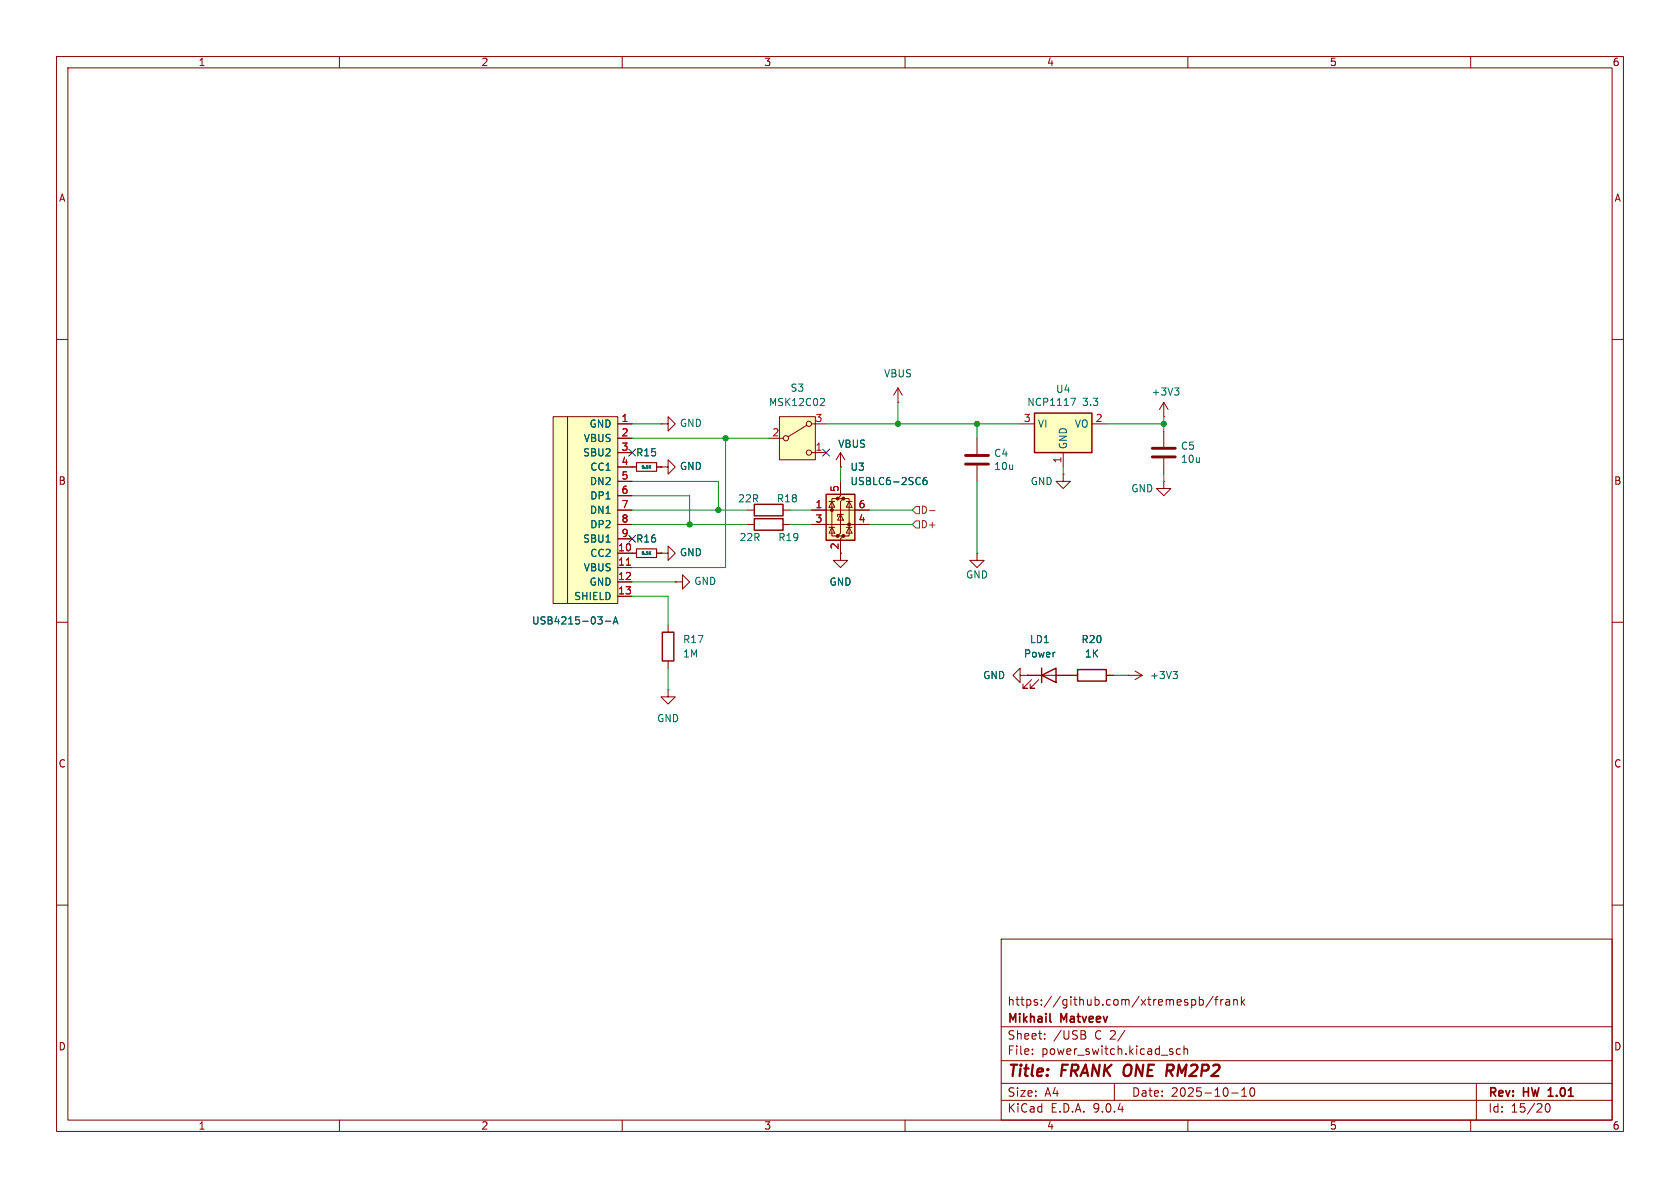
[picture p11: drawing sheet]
<svg xmlns="http://www.w3.org/2000/svg" width="297mm" height="210mm" viewBox="0 0 297 210" stroke-linecap="round" stroke-linejoin="round" font-family="sans-serif">
<g fill="none" stroke="#840000" stroke-width=".18">
<path d="M10 10h277v190h-277zM12 12h273v186h-273zM60 10v2M110 10v2M160 10v2M210 10v2M260 10v2M10 60h2M285 60h2M10 110h2M285 110h2M10 160h2"/>
<path d="M177 166h108v32h-108zM210.7 176.8l.4-.1 .3 .3v.4l-.2 .2h-.5M212 176.8l.5-.1 .2 .3v.4l-.1 .2h-.6M212 176.2v1.5M214.5 176.1l-1.3 2M214.7 176.7h.6M215.3 176.2l-.3 .2v1.3M215.8 176.7v1M216.2 176.7l-.2 .1-.2 .2M216.7 176.8h.6l.1 .9M217.4 177.1h-.5a.29 .29 0 0 0-.2 .3 .29 .29 0 0 0 .2 .3l.5-.1M218.1 176.8l.2-.1 .4 .1v.9"/>
<path d="M218.1 176.7v1M219.5 176.2v1.5M219.6 177.1l.4 .6M220 176.7l-.5 .6M285 160h2M60 198v2M110 198v2M160 198v2M177 194.5h108M177 191.5h108M177 187.5h108M177 181.5h108"/>
<path d="M182.5 186.3v.1M182.5 185.5v.1M184.7 183.6v.1M184.7 182.8v.1M191.6 182.9a.4 .4 0 0 1 .4 .4 .4 .4 0 0 1-.3 .4M191.7 182.3l.2 .2-.2 .3M197 191.5v3M207.2 185.9l.2 .2-.2 .3M207.2 185.4l.1 .1M208.7 185.5l-.5-.1-.2 .3v.4l.1 .2h.6M209.3 185.5l.2-.1 .4 .1 .1 .9M209.3 184.9v1.5"/>
<path d="M210 198v2M217.7 193.2h1.2M219.5 193.8h.9M219.5 192.7l.5-.4v1.5M221.1 192.4l.2-.1a.81 .81 0 0 1 .6 .6 .81 .81 0 0 1-.3 .8l-.1 .1a.81 .81 0 0 1-.4-1.4zM260 198v2M261 191.5v6.5M273.3 195.2l.2-.1a.81 .81 0 0 1 .6 .6 .81 .81 0 0 1-.3 .8l-.1 .1a.81 .81 0 0 1-.4-1.4z"/>
</g>
<path d="M185.6 180.5l.2 .2M273.7 193.8h.9M273.8 192.6l-.1 .1" fill="none" stroke="#840000" stroke-width=".3"/>
<path d="M206.4 188.2h.8M206.8 189.3l.5 .9M207.2 189.2l-.9 .1" fill="none" stroke="#840000" stroke-width=".4"/>
<path d="M182.9 73h10.1v7h-10.1z" fill="#ffffc2"/>
<path d="M182.9 73h10.1v7h-10.1zM184.1 119.4l2.6-1.3v2.6zM184.1 118.1v2.6M190.5 118.4h5.1v2h-5.1z" fill="none" stroke="#840000" stroke-width=".25"/>
<g fill="none" stroke="#840000" stroke-width=".18">
<path d="M180.3 74.9h2.6M193 74.9h2.6M116.8 97.8h1.3v-1.3l1.3 1.3-1.3 1.3v-1.3M116.8 97.8h.1M188 80v2.6M119.4 102.9h1.2v-1.3l1.3 1.3-1.3 1.2v-1.2M119.4 102.9h.1M180.3 119.4v-1.3l-1.2 1.3 1.2 1.3v-1.3h1.3M181.6 119.4h.1M181.6 119.4h8.9M195.6 119.4h1.2M199.4 119.4h.1"/>
<path d="M199.4 119.4h2.5M200.7 118.6l1.2 .8M201.9 119.4l-1.2 .7M182.4 120.1l-1.6 1.6h.8h-.8v-.8M183.6 120.1l-1.5 1.6h.8h-.8v-.8"/>
</g>
<path d="M189.3 70.4h.8l-.5 1.3M207.4 118.7h.7l-.4 .5M207.9 119.2l.2 .2v.3l-.2 .3" fill="none" stroke="#006464" stroke-width=".18"/>
<g fill="#ffffc2">
<path d="M97.8 73.7h2.5v33h-2.5z"/>
<path d="M100.3 73.7h8.9v33h-8.9z"/>
</g>
<g fill="none" stroke="#840000" stroke-width=".18">
<path d="M97.8 73.7h2.5v33h-2.5zM100.3 73.7h8.9v33h-8.9zM109.2 74.9h2.6M109.2 77.5h2.6M109.2 80h2.6M109.2 82.6h2.6M109.2 85.1h2.6M109.2 87.6h2.6M109.2 90.2h2.6M109.2 92.7h2.6M109.2 95.3h2.6M109.2 97.8h2.6"/>
<path d="M109.2 100.3h2.6M109.2 102.9h2.6M109.2 105.4h2.6"/>
</g>
<path d="M110.7 99.9h.8" fill="none" stroke="#a90000" stroke-width=".18"/>
<path d="M105.7 109h.8l-.5 .5M106.4 109.6v.6M107 109.8h1M108.4 110.3l.4-1.3 .4 1.3M108.5 109.9h.6" fill="none" stroke="#006464" stroke-width=".18"/>
<path d="M146 87.4h5.1v8.1h-5.1z" fill="#ffffc2"/>
<g fill="#840000" stroke="#840000" stroke-width=".18">
<circle cx="147.1" cy="90.2" r=".25"/>
<circle cx="148.1" cy="88.1" r=".25"/>
<circle cx="148.1" cy="94.7" r=".25"/>
<circle cx="149.1" cy="88.1" r=".25"/>
<circle cx="149.1" cy="94.7" r=".25"/>
<circle cx="150.1" cy="92.7" r=".25"/>
</g>
<g fill="none" stroke="#840000" stroke-width=".18">
<path d="M111.8 97.8h.7M116.1 97.8h.7M143.5 90.2h10.2M143.5 92.7h10.2M146.6 93.2h1M146.6 88.6h1M147.1 88.6l.5 1.1h-1zM147.1 93.2l.5 1h-1zM148.1 88.1h-1v6.6h1M148.6 85.1v2.5l-.5 .5h1l-.5 .5v5.6l-.5 .5h1l-.5 .6v3.8h1.3l-1.3 1.2-1.3-1.2h1.3M148.6 90.9l.5 1h-1zM148.6 82.6h.1"/>
<path d="M148.6 80v2.6M148.6 80l-.8 1.3M148.6 80l.8 1.3M149.1 90.9h-1v.4M149.1 88.1h1v6.6h-1M149.6 93.2h1M149.6 88.6h1M150.1 88.6l.5 1.1h-1zM150.1 93.2l.5 1h-1z"/>
</g>
<path d="M146 87.4h5.1v8.1h-5.1z" fill="none" stroke="#840000" stroke-width=".25"/>
<path d="M114.8 97.7l.3 .3M115.1 97.5l-.3 .3M163.8 84.4l-.4 .1a.86 .86 0 0 0 0 1.2l.4-.2 .1-.4-.2-.2h-.3l-.2 .2" fill="none" stroke="#006464" stroke-width=".18"/>
<path d="M112.5 97h3.6v1.6h-3.6z" fill="none" stroke="#840000" stroke-width=".2"/>
<path d="M137.8 73.7h6.3v7.6h-6.3z" fill="#ffffc2"/>
<g fill="none" stroke="#840000" stroke-width=".18">
<path d="M109.2 77.5h2.6M109.2 74.9h2.6M116.8 74.9h1.3v-1.2l1.3 1.2-1.3 1.3v-1.3M116.8 74.9h.1M135.9 77.5h2.5M137.8 73.7h6.3v7.6h-6.3zM142.6 75.2l-3.3 2M143.5 74.9h2.5M158.7 71.1h.1M158.7 68.6l-.7 1.3M158.7 68.6l.8 1.3M158.7 68.6v2.5"/>
<path d="M172.7 77.5v2.8M205.7 73.7h.1M205.7 71.1v2.6M205.7 76.2v2.8M205.7 71.1l-.7 1.3M205.7 71.1l.8 1.3M109.2 80h2.6M109.2 90.2h2.6M109.2 92.7h2.6M109.2 82.6h3.3M109.2 97.8h3.3M109.2 85.1h2.6"/>
<path d="M109.2 87.6h2.6M109.2 95.3h2.6M116.1 82.6h.7M116.1 97.8h.7M116.8 82.6h1.3v-1.3l1.3 1.3-1.3 1.2v-1.2M116.8 82.6h.1M116.8 97.8h.1M132.1 90.2h1.2M132.1 92.7h1.2M138.4 90.2h1.3M138.4 92.7h1.3M143.5 80h2.5"/>
<path d="M143.5 90.2h2.5M143.5 92.7h2.5M148.6 82.6h.1M148.6 85.1v2.5M148.6 95.3v2.5M151.1 90.2h2.6M151.1 92.7h2.6M172.7 97.8v1.3h1.3l-1.3 1.2-1.3-1.2h1.3M172.7 97.8h.1M172.7 82.3v2.8M188 83.8v1.3h1.2l-1.2 1.3-1.3-1.3h1.3M188 83.8h.1"/>
<path d="M205.7 85.1v1.3h1.3l-1.3 1.2-1.2-1.2h1.2M205.7 85.1h.1M205.7 81v2.8M109.2 100.3h2.6M109.2 102.9h2.6M109.2 105.4h2.6M118.1 110.5v1.3M118.1 116.8v1.3M181.6 119.4h.1M181.6 119.4h2.5M186.7 119.4h3.8M195.6 119.4h1.2"/>
<path d="M118.1 121.9v1.3h1.3l-1.3 1.3-1.3-1.3h1.3M118.1 121.9h.1"/>
<circle cx="138.9" cy="77.5" r=".46"/>
<circle cx="143" cy="74.9" r=".46"/>
<circle cx="143" cy="80" r=".46"/>
</g>
<g fill="none" stroke="#006464" stroke-width=".18">
<path d="M145.2 70.4l.4 .1 .1 .3-.7 .9h.7M207.6 68.6h.8l-.4 .5M208.2 69.1l.2 .2v.3l-.2 .2M114.8 82.5l.3 .3M114.8 97.7l.3 .3M115.1 82.3l-.3 .3M115.1 97.5l-.3 .3M163.8 84.4l-.4 .1a.86 .86 0 0 0 0 1.2l.4-.2 .1-.4-.2-.2h-.3l-.2 .2M105.7 109h.8l-.5 .5M106.4 109.6v.6M107 109.8h1M108.4 110.3l.4-1.3 .4 1.3"/>
<path d="M108.5 109.9h.6"/>
</g>
<path d="M133.3 89.2h5.1v2h-5.1zM133.3 91.7h5.1v2h-5.1zM117.1 111.8h2v5h-2z" fill="none" stroke="#840000" stroke-width=".25"/>
<path d="M203.7 79.2h4.1M170.7 80.5h4.1M170.7 82h4.1M203.7 80.8h4.1" fill="none" stroke="#840000" stroke-width=".51"/>
<path d="M112.5 81.8h3.6v1.5h-3.6z" fill="none" stroke="#840000" stroke-width=".2"/>
<path d="M161.9 89.5h.7v1.3h-.7l-.6-.6zM161.9 92.1h.7v1.2h-.7l-.6-.6zM164.3 90.3h1" fill="none" stroke="#725600" stroke-width=".18"/>
<g fill="none" stroke="#009600" stroke-width=".18">
<path d="M111.8 74.9h5M111.8 77.5h24.1M128.3 77.5v22.8h-16.5M146 74.9h34.3M158.7 71.1v3.8M172.7 74.9v2.6M195.6 74.9h10.1M205.7 73.7v2.5M111.8 87.6h10.1v5.1M111.8 92.7h20.3M111.8 90.2h20.3M111.8 85.1h15.2v5.1"/>
<path d="M139.7 92.7h3.8M139.7 90.2h3.8M148.6 82.6v2.5M153.7 92.7h7.6M153.7 90.2h7.6M172.7 85.1v12.7M188 82.6v1.2M205.7 83.8v1.3M111.8 102.9h7.6M111.8 105.4h6.3v5.1M118.1 118.1v3.8M196.8 119.4h2.6"/>
</g>
<path d="M111.2 79.4l1.2 1.2M112.4 79.4l-1.2 1.2M145.4 79.4l1.3 1.2M146.7 79.4l-1.3 1.2M111.2 94.6l1.2 1.3M112.4 94.6l-1.2 1.3" fill="none" stroke="#000084" stroke-width=".18"/>
<path d="M110.7 99.9h.8" fill="none" stroke="#a90000" stroke-width=".18"/>
<g fill="#009600" stroke="#009600" stroke-width=".18">
<circle cx="158.7" cy="74.9" r=".46"/>
<circle cx="205.7" cy="74.9" r=".46"/>
<circle cx="172.7" cy="74.9" r=".46"/>
<circle cx="121.9" cy="92.7" r=".46"/>
<circle cx="128.3" cy="77.5" r=".46"/>
<circle cx="127" cy="90.2" r=".46"/>
</g>
<g font-size="2.8" fill="#840000">
<text x="178" y="190.9">Title:</text>
<text x="187.7" y="190.9">FRANK ONE</text>
<text x="207.8" y="190.9">RM2P2</text>
</g>
<g font-size="2.1" fill="#840000">
<text x="178" y="178">https://github.com/xtremespb/frank</text>
<text x="178" y="184">Sheet:</text>
<text x="178" y="181.2">Mikhail</text>
<text x="186.2" y="184">/USB</text>
<text x="187.6" y="181.2">Matveev</text>
<text x="193.6" y="184">C 2/</text>
<text x="178" y="186.7">File:</text>
<text x="184.1" y="186.7">power_switch.kicad_sch</text>
<text x="178" y="196.9">KiCad</text>
<text x="178" y="194.1">Size:</text>
<text x="184.7" y="194.1">A4</text>
<text x="185.7" y="196.9">E.D.A.</text>
<text x="193.3" y="196.9">9.0.4</text>
<text x="200" y="194.1">Date:</text>
<text x="207" y="194.1">2025-10-10</text>
<text x="263" y="194.3">Rev:</text>
<text x="263" y="196.9">Id:</text>
<text x="267.1" y="196.9">15/20</text>
<text x="269.4" y="194.3">HW</text>
<text x="274.4" y="194.3">1.01</text>
</g>
<g font-size="1.8" fill="#840000">
<text x="35" y="11.9">1</text>
<text x="85" y="11.9">2</text>
<text x="135" y="11.9">3</text>
<text x="185" y="11.9">4</text>
<text x="235" y="11.9">5</text>
<text x="285" y="11.9">6</text>
<text x="10.3" y="35.9">A</text>
<text x="285.3" y="35.9">A</text>
<text x="10.3" y="85.9">B</text>
<text x="285.3" y="85.9">B</text>
<text x="148.3" y="97.2" transform="rotate(-90 148.3 97.2)">2</text>
<text x="10.3" y="135.9">C</text>
<text x="285.3" y="135.9">C</text>
<text x="10.3" y="185.9">D</text>
<text x="285.3" y="185.9">D</text>
<text x="35" y="199.9">1</text>
<text x="85" y="199.9">2</text>
<text x="135" y="199.9">3</text>
<text x="185" y="199.9">4</text>
<text x="235" y="199.9">5</text>
<text x="285" y="199.9">6</text>
</g>
<g font-size="1.8" fill="#006464">
<text x="135.8" y="72">MSK12C02</text>
<text x="139.7" y="69.4">S3</text>
<text x="156.2" y="66.9">VBUS</text>
<text x="181.5" y="72">NCP1117</text>
<text x="186.6" y="69.6">U4</text>
<text x="191.4" y="72">3.3</text>
<text x="203.5" y="70.1">+3V3</text>
<text x="104.1" y="75.8">GND</text>
<text x="120.1" y="75.7">GND</text>
<text x="183.4" y="75.8">VI</text>
<text x="189.9" y="75.8">VO</text>
<text x="103" y="80.9">SBU2</text>
<text x="103.1" y="78.3">VBUS</text>
<text x="104.3" y="83.4">CC1</text>
<text x="112.4" y="80.9">R15</text>
<text x="120.1" y="83.3">GND</text>
<text x="148.1" y="79.3">VBUS</text>
<text x="150.3" y="83.4">U3</text>
<text x="175.7" y="81">C4</text>
<text x="175.7" y="83.3">10u</text>
<text x="188.8" y="79.5" transform="rotate(-90 188.8 79.5)">GND</text>
<text x="208.7" y="79.7">C5</text>
<text x="208.7" y="82">10u</text>
<text x="104.2" y="86">DN2</text>
<text x="104.3" y="88.5">DP1</text>
<text x="130.4" y="89">22R</text>
<text x="137.2" y="89">R18</text>
<text x="150.3" y="86">USBLC6-2SC6</text>
<text x="182.1" y="86">GND</text>
<text x="199.9" y="87.2">GND</text>
<text x="104.2" y="91">DN1</text>
<text x="104.3" y="93.6">DP2</text>
<text x="130.6" y="95.9">22R</text>
<text x="137.5" y="95.9">R19</text>
<text x="103" y="96.1">SBU1</text>
<text x="103.1" y="101.2">VBUS</text>
<text x="104.3" y="98.7">CC2</text>
<text x="112.4" y="96.1">R16</text>
<text x="120.1" y="98.5">GND</text>
<text x="101.4" y="106.3">SHIELD</text>
<text x="104.1" y="103.7">GND</text>
<text x="122.6" y="103.6">GND</text>
<text x="146.6" y="103.7">GND</text>
<text x="170.7" y="102.5">GND</text>
<text x="94" y="110.6">USB4215-03-A</text>
<text x="120.7" y="113.9">R17</text>
<text x="182" y="113.9">LD1</text>
<text x="191.1" y="113.9">R20</text>
<text x="120.7" y="116.4">1M</text>
<text x="180.9" y="116.4">Power</text>
<text x="191.7" y="116.4">1K</text>
<text x="173.7" y="120.2">GND</text>
<text x="203.2" y="120.2">+3V3</text>
<text x="116.1" y="127.9">GND</text>
</g>
<g font-size="1.8" fill="#a90000">
<text x="109.8" y="74.7">1</text>
<text x="109.8" y="77.2">2</text>
<text x="136.5" y="77.2">2</text>
<text x="144.1" y="74.7">3</text>
<text x="180.9" y="74.7">3</text>
<text x="193.6" y="74.7">2</text>
<text x="109.8" y="79.8">3</text>
<text x="109.8" y="82.3">4</text>
<text x="144.1" y="79.8">1</text>
<text x="187.7" y="82" transform="rotate(-90 187.7 82)">1</text>
<text x="109.8" y="84.8">5</text>
<text x="109.8" y="87.4">6</text>
<text x="109.8" y="89.9">7</text>
<text x="144.1" y="89.9">1</text>
<text x="148.3" y="87.1" transform="rotate(-90 148.3 87.1)">5</text>
<text x="151.7" y="89.9">6</text>
<text x="109.8" y="92.5">8</text>
<text x="109.8" y="95">9</text>
<text x="144.1" y="92.5">3</text>
<text x="151.7" y="92.5">4</text>
<text x="109.2" y="97.5">10</text>
<text x="109.2" y="100.1">11</text>
<text x="109.2" y="102.6">12</text>
<text x="109.2" y="105.2">13</text>
</g>
<g font-size="1.8" fill="#725600">
<text x="162.7" y="91">D-</text>
<text x="162.7" y="93.6">D+</text>
</g>
<g font-size=".7" fill="#006464">
<text x="113.3" y="83">5.1K</text>
<text x="113.3" y="98.2">5.1K</text>
</g>
</svg>
